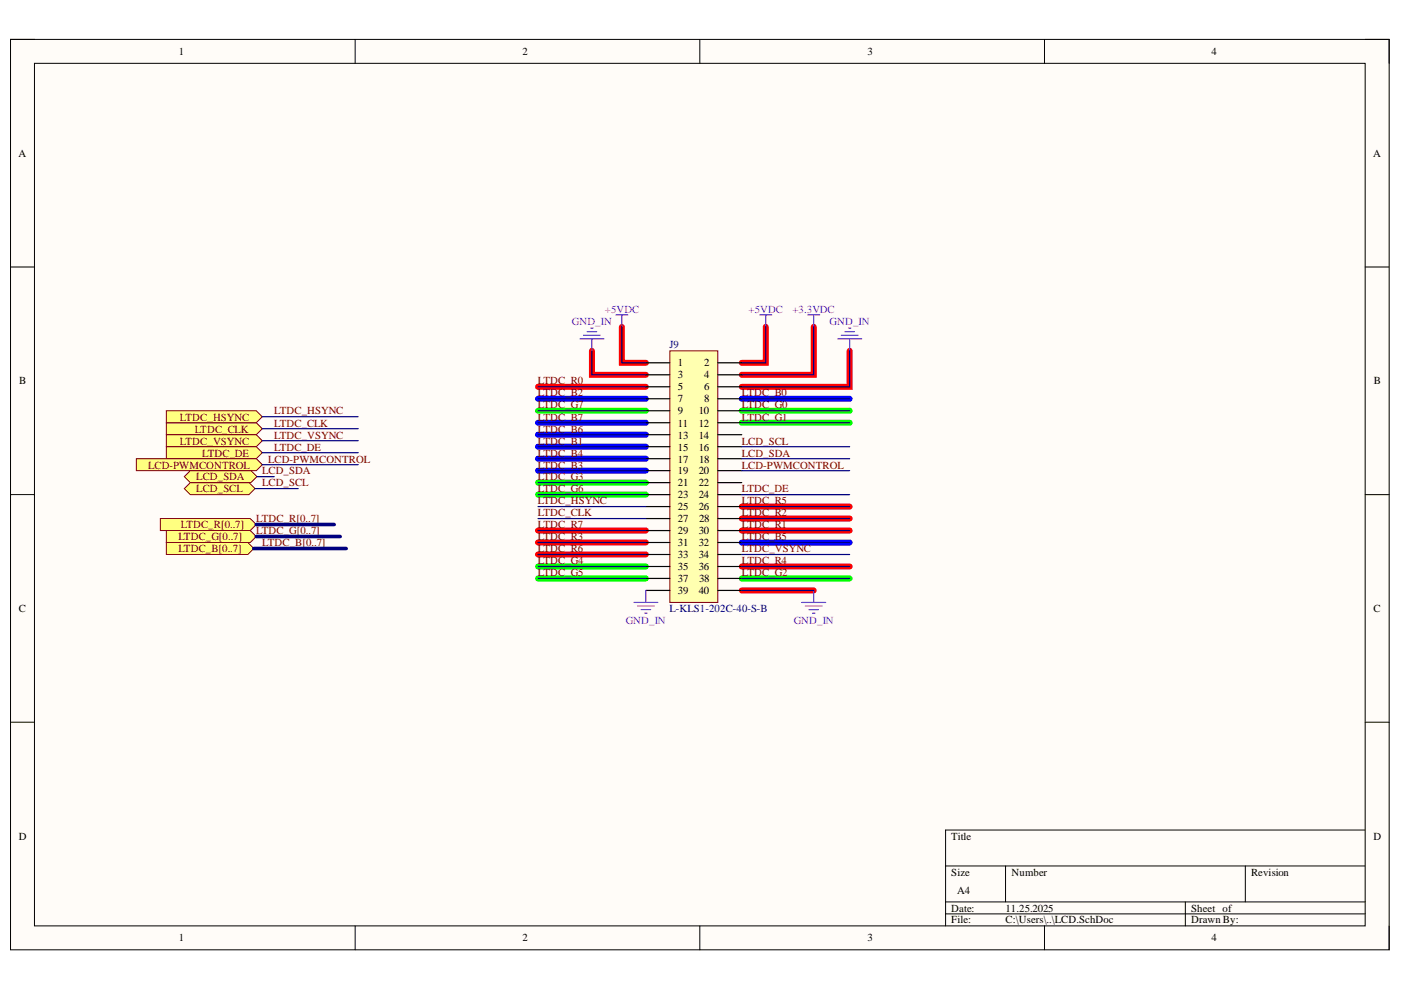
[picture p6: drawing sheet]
<svg xmlns="http://www.w3.org/2000/svg" width="297mm" height="210mm" viewBox="0 0 297 210" stroke-linecap="round" stroke-linejoin="round" font-family="sans-serif">
<path d="M2.2 8.4h292.3v193h-292.3z" fill-rule="evenodd" fill="#fffcf8"/>
<path d="M2.2 8.4h292.3v193h-292.3z" fill="none" stroke="#000" stroke-width=".21"/>
<path d="M7.3 13.4h282.1v182.9h-282.1z" fill-rule="evenodd" fill="#fffcf8"/>
<g fill="none" stroke="#000" stroke-width=".21">
<path d="M2.2 8.3h5.1M7.3 13.4h282.1v182.9h-282.1zM75.3 8.3v5.1M148.4 8.3v5.1M221.5 8.4v5M289.4 8.4h5.1v5M2.2 56.6h5.1M289.4 56.6h5.1M2.2 104.9h5.1M289.4 104.9h5.1M2.2 153.1h5.1M289.4 153.1h5.1"/>
<path d="M289.4 176h-88.9v20.3M75.3 196.3v5.1M148.4 196.3v5.1M200.5 183.6h88.9M200.5 191.2h88.9M200.5 193.8h88.9M213.2 183.6v7.6M221.5 196.3v5.1M251.3 191.2v5.1M264 183.6v7.6M294.5 196.3v5.1"/>
</g>
<g fill="none" stroke="#f00" stroke-width="1.3">
<path d="M125.5 74.4v5.1h11.4M131.9 69.3v7.6h5M162.4 69.3v7.6h-5.1M172.5 69.3v10.2h-15.2M180.1 74.4v7.6h-22.8M114.1 82h22.8M114.1 112.5h22.8M114.1 115h22.8M114.1 117.6h22.8M157.3 112.5h22.8M157.3 107.4h22.8M157.3 109.9h22.8"/>
<path d="M157.3 125.2h15.2M157.3 120.1h22.8"/>
</g>
<path d="M114.1 84.5h22.8M114.1 89.6h22.8M114.1 92.2h22.8M114.1 94.7h22.8M114.1 97.2h22.8M114.1 99.8h22.8M157.3 84.6h22.8M157.3 115h22.8" fill="none" stroke="#00f" stroke-width="1.3"/>
<path d="M114.1 87.1h22.8M157.3 87.1h22.8M157.3 89.6h22.8M114.1 102.3h22.8M114.1 104.9h22.8M114.1 120.1h22.8M114.1 122.6h22.8M157.3 122.7h22.8" fill="none" stroke="#0f0" stroke-width="1.3"/>
<path d="M123 71.8h5M123.7 71.1h3.6M124.5 70.3h2M125.2 69.6h.6M125.5 71.8v2.6" fill="none" stroke="#90f" stroke-width=".25"/>
<path d="M34 109.9h19.1l1.2 1.3-1.2 1.3h-19.1z" fill-rule="evenodd" fill="#ffff80"/>
<path d="M34 109.9h19.1l1.2 1.3-1.2 1.3h-19.1z" fill="none" stroke="#800000" stroke-width=".21"/>
<path d="M35.3 89.6h19l1.3 1.3-1.3 1.3h-19z" fill-rule="evenodd" fill="#ffff80"/>
<path d="M35.3 89.6h19l1.3 1.3-1.3 1.3h-19z" fill="none" stroke="#800000" stroke-width=".21"/>
<path d="M35.3 87.1h19l1.3 1.3-1.3 1.2h-19z" fill-rule="evenodd" fill="#ffff80"/>
<path d="M35.3 87.1h19l1.3 1.3-1.3 1.2h-19z" fill="none" stroke="#800000" stroke-width=".21"/>
<path d="M35.3 92.2h19l1.3 1.2-1.3 1.3h-19z" fill-rule="evenodd" fill="#ffff80"/>
<path d="M35.3 92.2h19l1.3 1.2-1.3 1.3h-19z" fill="none" stroke="#800000" stroke-width=".21"/>
<path d="M35.3 94.7h19l1.3 1.3-1.3 1.2h-19z" fill-rule="evenodd" fill="#ffff80"/>
<path d="M35.3 94.7h19l1.3 1.3-1.3 1.2h-19z" fill="none" stroke="#800000" stroke-width=".21"/>
<path d="M142 74.4h10.2v53.3h-10.2z" fill-rule="evenodd" fill="#ffffb0"/>
<path d="M142 74.4h10.2v53.3h-10.2z" fill="none" stroke="#800000" stroke-width=".21"/>
<g fill="none" stroke="#000" stroke-width=".25">
<path d="M136.9 79.5h5.1M136.9 76.9h5.1M152.2 79.5h5.1M152.2 76.9h5.1M136.9 82h5.1M136.9 84.5h5.1M136.9 87.1h5.1M136.9 89.6h5.1M136.9 92.2h5.1M136.9 94.7h5.1M136.9 97.2h5.1M136.9 99.8h5.1"/>
<path d="M152.2 82h5.1M152.2 84.5h5.1M152.2 87.1h5.1M152.2 89.6h5.1M152.2 92.2h5.1M152.2 94.7h5.1M152.2 97.2h5.1M152.2 99.8h5.1M136.9 102.3h5.1M136.9 104.9h5.1M136.9 107.4h5.1M136.9 109.9h5.1"/>
<path d="M136.9 112.5h5.1M136.9 115h5.1M136.9 117.6h5.1M152.2 102.3h5.1M152.2 104.9h5.1M152.2 107.4h5.1M152.2 109.9h5.1M152.2 112.5h5.1M152.2 115h5.1M152.2 117.6h5.1M136.9 120.1h5.1M136.9 122.6h5.1"/>
<path d="M136.9 125.2h5.1M152.2 120.1h5.1M152.2 122.6h5.1M152.2 125.2h5.1"/>
</g>
<path d="M130.6 66.8h2.5M131.9 66.8v2.5M161.1 66.8h2.5M162.4 66.8v2.5" fill="none" stroke="#90f" stroke-width=".25"/>
<path d="M28.9 97.2h25.5l1.2 1.3-1.2 1.3h-25.5z" fill-rule="evenodd" fill="#ffff80"/>
<path d="M28.9 97.2h25.5l1.2 1.3-1.2 1.3h-25.5z" fill="none" stroke="#800000" stroke-width=".21"/>
<path d="M171.3 66.8h2.5M172.5 66.8v2.5" fill="none" stroke="#90f" stroke-width=".25"/>
<path d="M35.3 112.5h17.8l1.2 1.3-1.2 1.2h-17.8z" fill-rule="evenodd" fill="#ffff80"/>
<path d="M35.3 112.5h17.8l1.2 1.3-1.2 1.2h-17.8z" fill="none" stroke="#800000" stroke-width=".21"/>
<path d="M177.6 71.8h5.1M178.4 71.1h3.5M179.1 70.3h2.1M179.9 69.6h.5M180.1 71.8v2.6" fill="none" stroke="#90f" stroke-width=".25"/>
<path d="M35.3 115h17.2l1.3 1.3-1.3 1.3h-17.2z" fill-rule="evenodd" fill="#ffff80"/>
<path d="M35.3 115h17.2l1.3 1.3-1.3 1.3h-17.2z" fill="none" stroke="#800000" stroke-width=".21"/>
<path d="M40.4 99.8h12.8l1.3 1.3-1.3 1.2h-12.8l-1.3-1.2z" fill-rule="evenodd" fill="#ffff80"/>
<path d="M40.4 99.8h12.8l1.3 1.3-1.3 1.2h-12.8l-1.3-1.2z" fill="none" stroke="#800000" stroke-width=".21"/>
<path d="M39.1 103.6l1.3-1.3h12.4l1.3 1.3-1.3 1.3h-12.4z" fill-rule="evenodd" fill="#ffff80"/>
<path d="M39.1 103.6l1.3-1.3h12.4l1.3 1.3-1.3 1.3h-12.4z" fill="none" stroke="#800000" stroke-width=".21"/>
<path d="M134.4 127.7h5.1M135.2 128.5h3.5M135.9 129.2h2.1M136.7 130h.5M136.9 125.2v2.5M170 127.7h5.1M170.7 128.5h3.6M171.5 129.3h2M172.3 130h.5M172.5 125.2v2.5" fill="none" stroke="#90f" stroke-width=".25"/>
<g fill="none" stroke="#000080" stroke-width=".25">
<path d="M125.5 74.4v5.1h11.4M131.9 69.3v7.6h5M162.4 69.3v7.6h-5.1M172.5 69.3v10.2h-15.2M180.1 74.4v7.6h-22.8M55.6 90.9h20.3M55.6 88.4h20.3M55.6 93.4h20.3M55.6 96h20.3M55.6 98.5h20.3M114.1 82h22.8M114.1 84.5h22.8"/>
<path d="M114.1 87.1h22.8M114.1 89.6h22.8M114.1 92.2h22.8M114.1 94.7h22.8M114.1 97.2h22.8M114.1 99.8h22.8M157.3 84.6h22.8M157.3 87.1h22.8M157.3 89.6h22.8M157.3 94.7h22.8M157.3 97.3h22.8M157.3 99.8h22.8"/>
<path d="M54.1 103.6h9.1M54.5 101.1h3.6M114.1 102.3h22.8M114.1 104.9h22.8M114.1 107.4h22.8M114.1 109.9h22.8M114.1 112.5h22.8M114.1 115h22.8M114.1 117.6h22.8M157.3 107.4h22.8M157.3 109.9h22.8M157.3 112.5h22.8"/>
<path d="M157.3 115h22.8M157.3 117.6h22.8M157.3 104.9h22.8M114.1 120.1h22.8M114.1 122.6h22.8M157.3 125.2h15.2M157.3 120.1h22.8M157.3 122.7h22.8"/>
</g>
<path d="M53.8 116.3h19.6M54.3 111.2h16.6M54.3 113.8h17.8" fill="none" stroke="#000080" stroke-width=".76"/>
<g font-size="2.3">
<text x="37.9" y="11.7">1</text>
<text x="110.7" y="11.7">2</text>
<text x="183.9" y="11.7">3</text>
<text x="256.9" y="11.7">4</text>
<text x="3.9" y="33.3">A</text>
<text x="291.1" y="33.3">A</text>
<text x="143.7" y="77.7">1</text>
<text x="149.3" y="77.7">2</text>
<text x="4.1" y="81.5">B</text>
<text x="143.7" y="80.2">3</text>
<text x="143.7" y="82.8">5</text>
<text x="149.3" y="80.2">4</text>
<text x="149.3" y="82.8">6</text>
<text x="291.3" y="81.5">B</text>
<text x="143.7" y="85.3">7</text>
<text x="143.7" y="87.8">9</text>
<text x="148.1" y="87.8">10</text>
<text x="149.3" y="85.3">8</text>
<text x="143.7" y="90.5">11</text>
<text x="143.7" y="93">13</text>
<text x="143.7" y="95.5">15</text>
<text x="148.1" y="90.5">12</text>
<text x="148.1" y="93">14</text>
<text x="148.1" y="95.5">16</text>
<text x="143.7" y="98.1">17</text>
<text x="143.7" y="100.6">19</text>
<text x="148.1" y="100.6">20</text>
<text x="148.2" y="98.1">18</text>
<text x="143.7" y="103.1">21</text>
<text x="143.7" y="105.7">23</text>
<text x="148.1" y="103.1">22</text>
<text x="148.1" y="105.7">24</text>
<text x="143.7" y="108.2">25</text>
<text x="143.7" y="110.8">27</text>
<text x="143.7" y="113.3">29</text>
<text x="148.1" y="108.2">26</text>
<text x="148.1" y="113.3">30</text>
<text x="148.2" y="110.8">28</text>
<text x="143.7" y="115.8">31</text>
<text x="143.7" y="118.4">33</text>
<text x="148.1" y="115.8">32</text>
<text x="148.1" y="118.4">34</text>
<text x="143.7" y="120.9">35</text>
<text x="143.7" y="123.4">37</text>
<text x="143.7" y="126">39</text>
<text x="148.1" y="120.9">36</text>
<text x="148.1" y="126">40</text>
<text x="148.2" y="123.4">38</text>
<text x="4" y="129.8">C</text>
<text x="291.2" y="129.8">C</text>
<text x="4" y="178">D</text>
<text x="201.7" y="178">Title</text>
<text x="291.2" y="178">D</text>
<text x="201.7" y="185.7">Size</text>
<text x="214.5" y="185.7">Number</text>
<text x="265.2" y="185.7">Revision</text>
<text x="203" y="189.5">A4</text>
<text x="201.7" y="193.3">Date:</text>
<text x="201.7" y="195.8">File:</text>
<text x="213.2" y="193.3">11.25.2025</text>
<text x="213.2" y="195.8">C:\Users\..\LCD.SchDoc</text>
<text x="252.5" y="193.3">Sheet of</text>
<text x="252.5" y="195.8">Drawn By:</text>
<text x="37.9" y="199.6">1</text>
<text x="110.7" y="199.6">2</text>
<text x="183.9" y="199.6">3</text>
<text x="256.9" y="199.6">4</text>
</g>
<g font-size="2.3" fill="#90f">
<text x="121.2" y="68.8">GND_IN</text>
<text x="128.3" y="66.3">+5VDC</text>
<text x="158.7" y="66.3">+5VDC</text>
<text x="168" y="66.3">+3.3VDC</text>
<text x="175.9" y="68.8">GND_IN</text>
<text x="132.7" y="132.3">GND_IN</text>
<text x="168.3" y="132.3">GND_IN</text>
</g>
<g font-size="2.3" fill="#000080">
<text x="142" y="73.9">J9</text>
<text x="142" y="129.8">L-KLS1-202C-40-S-B</text>
</g>
<g font-size="2.3" fill="#800000">
<text x="114" y="81.5">LTDC_R0</text>
<text x="38.2" y="89.2">LTDC_HSYNC</text>
<text x="58.1" y="87.8">LTDC_HSYNC</text>
<text x="114" y="86.6">LTDC_G7</text>
<text x="114" y="84">LTDC_B2</text>
<text x="114" y="89.2">LTDC_B7</text>
<text x="157.3" y="86.6">LTDC_G0</text>
<text x="157.3" y="89.2">LTDC_G1</text>
<text x="157.3" y="84">LTDC_B0</text>
<text x="38.2" y="94.3">LTDC_VSYNC</text>
<text x="41.3" y="91.7">LTDC_CLK</text>
<text x="58.1" y="90.5">LTDC_CLK</text>
<text x="58.1" y="93">LTDC_VSYNC</text>
<text x="58.1" y="95.5">LTDC_DE</text>
<text x="114" y="94.3">LTDC_B1</text>
<text x="114" y="91.7">LTDC_B6</text>
<text x="157.3" y="94.3">LCD_SCL</text>
<text x="31.4" y="99.3">LCD-PWMCONTROL</text>
<text x="41.6" y="101.9">LCD_SDA</text>
<text x="42.9" y="96.8">LTDC_DE</text>
<text x="55.6" y="100.6">LCD_SDA</text>
<text x="56.9" y="98.1">LCD-PWMCONTROL</text>
<text x="114" y="101.9">LTDC_G3</text>
<text x="114" y="99.3">LTDC_B3</text>
<text x="114" y="96.8">LTDC_B4</text>
<text x="157.3" y="99.3">LCD-PWMCONTROL</text>
<text x="157.3" y="96.8">LCD_SDA</text>
<text x="41.6" y="104.4">LCD_SCL</text>
<text x="55.6" y="103.1">LCD_SCL</text>
<text x="114" y="104.4">LTDC_G6</text>
<text x="114" y="106.9">LTDC_HSYNC</text>
<text x="157.3" y="106.9">LTDC_R5</text>
<text x="157.3" y="104.4">LTDC_DE</text>
<text x="38.3" y="112">LTDC_R[0..7]</text>
<text x="54.3" y="110.8">LTDC_R[0..7]</text>
<text x="54.3" y="113.3">LTDC_G[0..7]</text>
<text x="114" y="112">LTDC_R7</text>
<text x="114" y="109.5">LTDC_CLK</text>
<text x="157.3" y="112">LTDC_R1</text>
<text x="157.3" y="109.5">LTDC_R2</text>
<text x="37.8" y="114.6">LTDC_G[0..7]</text>
<text x="37.8" y="117.1">LTDC_B[0..7]</text>
<text x="55.6" y="115.8">LTDC_B[0..7]</text>
<text x="114" y="114.6">LTDC_R3</text>
<text x="114" y="117.1">LTDC_R6</text>
<text x="114" y="119.6">LTDC_G4</text>
<text x="157.3" y="119.6">LTDC_R4</text>
<text x="157.3" y="114.6">LTDC_B5</text>
<text x="157.3" y="117.1">LTDC_VSYNC</text>
<text x="114" y="122.2">LTDC_G5</text>
<text x="157.3" y="122.2">LTDC_G2</text>
</g>
</svg>
